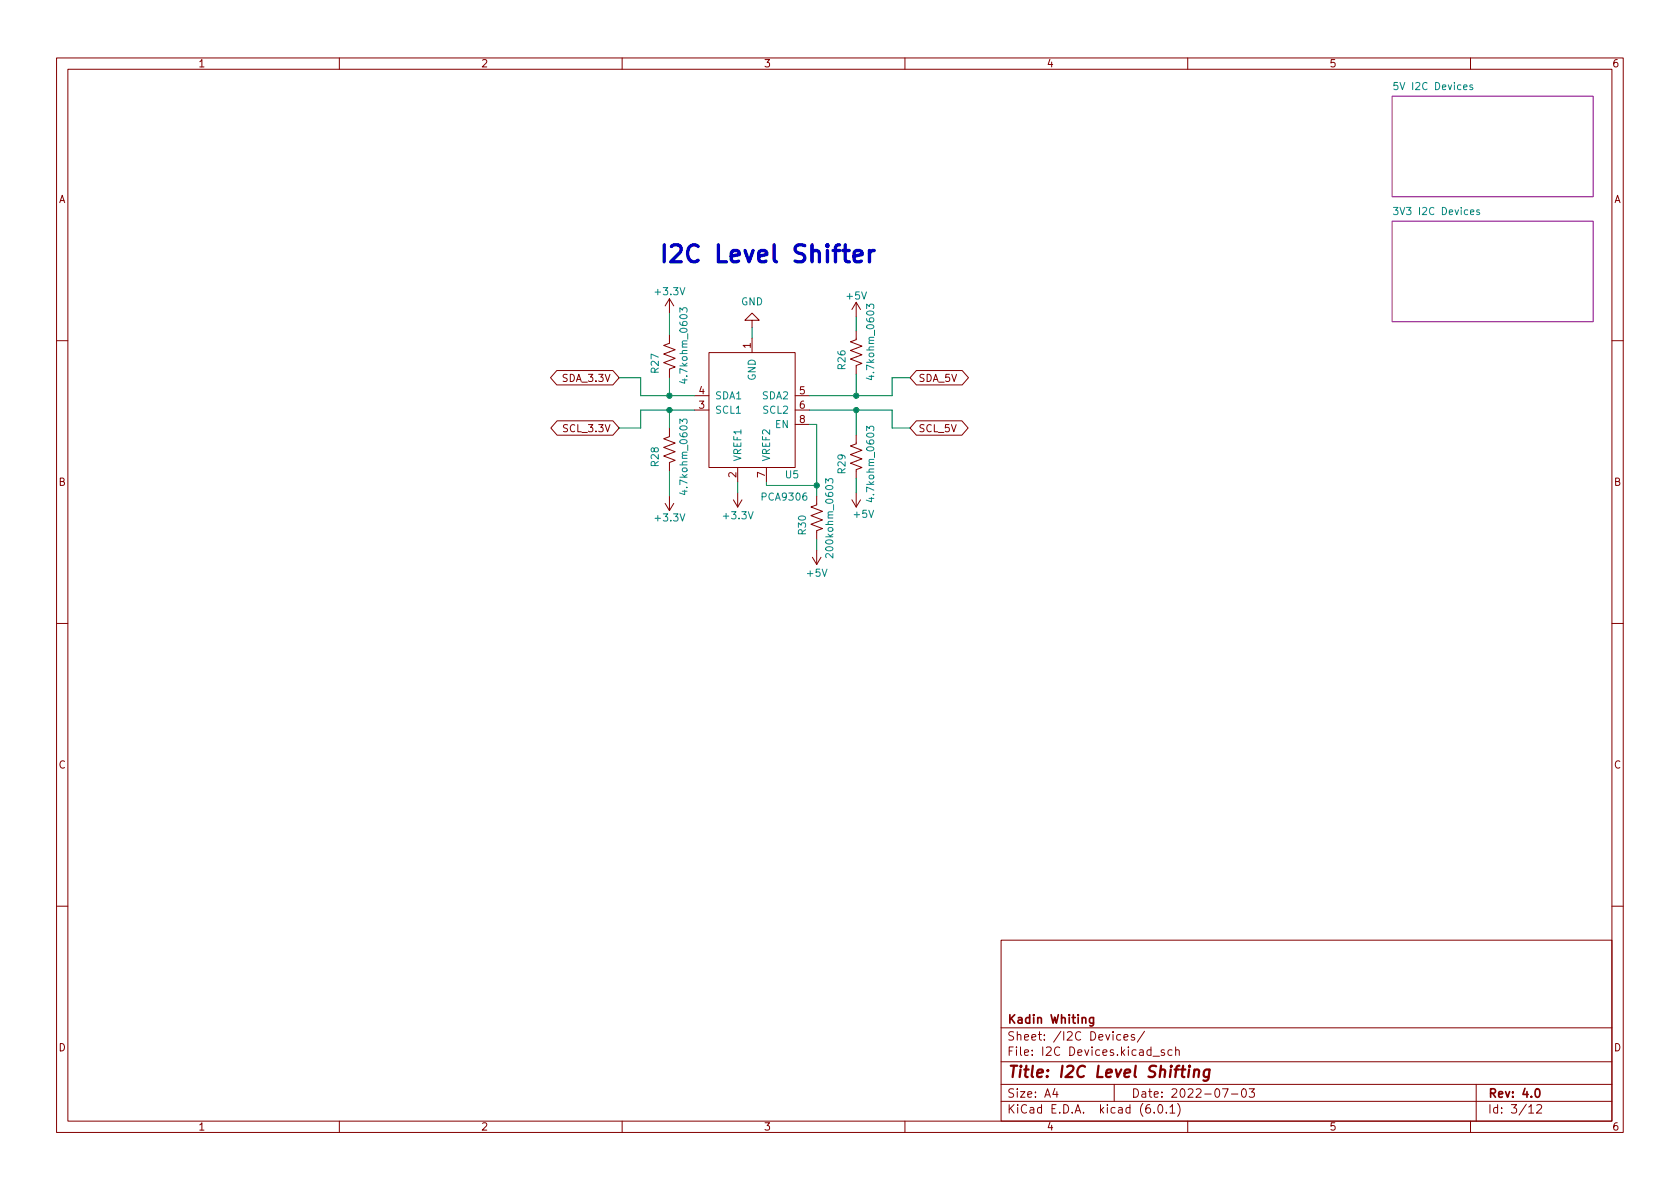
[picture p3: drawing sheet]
<svg xmlns="http://www.w3.org/2000/svg" width="297mm" height="210mm" viewBox="0 0 297 210" stroke-linecap="round" stroke-linejoin="round" font-family="sans-serif">
<g fill="none" stroke="#840000" stroke-width=".18">
<path d="M10 10.2h277v190.1h-277zM12 12.2h273v186.1h-273zM60 10.2v2M110 10.2v2M160 10.2v2M210 10.2v2M260 10.2v2M118.4 59.2v1.5l-1.1 .4 2.1 .7-2.1 .8 2.1 .8-2.1 .7 2.1 .8-1 .4v1.5M118.4 52.8l.7 1.3M118.4 52.8v2.6M118.4 52.8l-.8 1.3M133 56.6h-1.3l1.3-1.2 1.2 1.2h-1.2v1.3"/>
<path d="M133 59.8v2.6M151.4 58.5v1.6l-1 .3 2 .8-2 .8 2 .7-2 .8 2 .8-1 .3v1.6M151.4 53.5v2.5M151.4 53.5l.7 1.2M151.4 53.5l-.8 1.2M10 60.2h2M98.4 65.5h10l1.1 1.3-1.1 1.3h-10l-1.1-1.3zM98.5 74.4h9.9l1.1 1.3-1.1 1.3h-9.9l-1.1-1.3zM118.4 75.7v1.5l-1.1 .4 2.1 .8-2.1 .7 2.1 .8-2.1 .7 2.1 .8-1 .4v1.5M122.8 72.5h2.5M122.8 70h2.5M125.3 62.4h15.3v20.3h-15.3z"/>
<path d="M140.6 72.5h2.5M140.6 70h2.5M140.6 75.1h2.5M151.4 77v1.5l-1 .4 2 .7-2 .8 2 .7-2 .8 2 .8-1 .4v1.5M162 65.5h8.1l1.1 1.3-1.1 1.3h-8.1l-1.1-1.3zM162 74.4h8.1l1.1 1.3-1.1 1.3h-8.1l-1.1-1.3zM285 60.2h2M117.6 89l.8 1.3M118.4 87.8v2.5M119.1 89l-.7 1.3M129.7 88.4l.7 1.3M130.4 82.7v2.5"/>
<path d="M130.4 87.1v2.6M131.2 88.4l-.8 1.3M135.5 82.7v2.5M143.6 98.5l.8 1.3M144.4 87.8v1.5l-1 .4 2 .7-2 .8 2 .7-2 .8 2 .8-1 .3v1.6M144.4 97.3v2.5M145.2 98.5l-.8 1.3M150.6 88.4l.8 1.3M151.4 87.1v2.6M152.1 88.4l-.7 1.3M10 110.2h2M285 110.2h2"/>
<path d="M10 160.2h2M177 166.3h108v32h-108zM285 160.2h2M60 198.3v2M110 198.3v2M160 198.3v2M177 194.8h108M177 191.8h108M177 187.8h108M177 181.8h108M186.5 192.5l-.4 1h1M186.9 193v1"/>
<path d="M197 191.8v3M198.1 183l-.4-.1-.3 .3v.4l.2 .3h.5M198.7 183.4l.7-.1v-.3l-.5-.1-.2 .2 .1 .8h.6M200.6 183l-.4-.1-.2 .2 .1 .3 .5 .1v.4h-.6M202.4 182.4l-1.3 1.9M203.9 186.8h1.1M204.1 196.7v.1M204.9 195.4l.2-.1a.81 .81 0 0 1 .6 .7 .81 .81 0 0 1-.3 .8h-.2a.81 .81 0 0 1-.6-.6 .81 .81 0 0 1 .3-.8zM205.9 185.7l-.4-.1-.2 .2 .1 .3 .5 .1v.4h-.6M206.2 196.7v.1M206.9 195.8l.4-.5v1.5M206.9 196.8h.8"/>
<path d="M207.2 185.7l-.4-.1-.3 .3v.4l.1 .3h.6M207.9 185.8l.2-.2 .3 .1 .1 .9M207.9 185.1v1.5M208.2 195.1a1.72 1.72 0 0 1 0 2.3M210 198.3v2M216.1 192.5h1l-.6 1.5M217.7 193.5h1.2M219.7 192.6l.2-.1a.81 .81 0 0 1 .5 .7 .81 .81 0 0 1-.3 .8h-.1a.81 .81 0 0 1-.6-.6 .81 .81 0 0 1 .3-.8zM220.9 192.5h.9l-.5 .6 .4 .1v.7l-.2 .1h-.4l-.2-.1M260 198.3v2M261 191.8v6.5M270.3 195.8l.4-.5v1.5"/>
<path d="M270.3 196.8h.9M271.7 195.5l.6-.2 .2 .2 .1 .3-.9 1h.9"/>
</g>
<path d="M193.3 179.9v1.2l-.2 .3h-.4M193.3 180l-.4-.1-.3 .3v.4l.2 .3h.5M271.6 192.6l.2-.1a.82 .82 0 0 1 .6 .7 .82 .82 0 0 1-.3 .8h-.2a.81 .81 0 0 1-.6-.6 .81 .81 0 0 1 .3-.8z" fill="none" stroke="#840000" stroke-width=".3"/>
<path d="M210.3 189.1l-.2 1.4M210.3 188.5l-.1 .1 .1 .1 .1-.1-.1-.1v.2M211.2 189.3a.49 .49 0 0 1 .8 .1l-.1 1.1M211.2 189.1l-.2 1.4M213.9 189.2a.66 .66 0 0 0-1 .3l-.1 .6 .2 .3 .1 .1 .6-.1M213.9 189.1l-.2 1.6a.6 .6 0 0 1-.9 .3" fill="none" stroke="#840000" stroke-width=".4"/>
<g fill="#fff" stroke="#fff" stroke-width=".18">
<path d="M246.1 17h35.6v17.8h-35.6z"/>
<path d="M246.1 39.1h35.6v17.8h-35.6z"/>
</g>
<path d="M246.1 17h35.6v17.8h-35.6zM246.1 39.1h35.6v17.8h-35.6z" fill="none" stroke="#840084" stroke-width=".18"/>
<g fill="none" stroke="#008484" stroke-width=".18">
<path d="M247.1 14.6h-.6l-.1 .6 .2-.1h.5l.1 .2-.1 .4-.2 .2-.5-.2M260.4 15.1l-.3-.1-.2 .2v.2l.5 .1v.3h-.5M246.4 36.7h.8l-.5 .5 .4 .1v.5l-.2 .2-.5-.2M261.6 37.2l-.3-.1-.2 .2v.2l.5 .1v.3h-.5M120.2 55.2v-.8l.5 .4 .1-.3h.6l.1 .2-.1 .5M153.2 54.6v-.8l.5 .4 .1-.4h.6l.1 .2-.1 .6M120.2 74.9v-.8l.5 .4 .1-.3h.6l.1 .1-.1 .6M121.1 67v.8l-1-.3M153.2 76.2v-.8l.5 .4 .1-.4h.6l.1 .2-.1 .6M154.1 66.4v.7l-.9-.3M121.1 86.7v.8l-1-.3M146 85.4v-.8l.5 .5 .1-.4h.5l.2 .2-.2 .5"/>
<path d="M147.3 97.9v.8l-.9-.8-.4 .2 .1 .5M154.1 88v.7l-.9-.3"/>
</g>
<path d="M151 45.3l1.4-.3-.1-.6-.3-.1h-.6l-.2 .1-.2 .3v1.2l.2 .3 .2 .1h.6l.3-.1M153.7 44.3v2M154.6 44.3a.77 .77 0 0 0-.9 .6" fill="none" stroke="#0000c2" stroke-width=".6"/>
<g fill="none" stroke="#008400" stroke-width=".18">
<path d="M118.4 55.4v3.8M133 57.9v1.9M151.4 56v2.5M109.5 66.8h3.8v3.2h9.5M118.4 66.8v3.2M118.4 72.5v3.2M122.8 72.5h-9.5v3.2h-3.8M143.1 72.5h14.6v3.2h3.2M143.1 75.1h1.3v12.7M151.4 66.2v3.8M151.4 72.5v4.5M160.9 66.8h-3.2v3.2h-14.6"/>
<path d="M118.4 83.3v4.5M130.4 85.2v1.9M135.5 85.2v.6h8.9M144.4 95.4v1.9M151.4 84.6v2.5"/>
</g>
<g fill="#008400" stroke="#008400" stroke-width=".18">
<circle cx="151.4" cy="72.5" r=".46"/>
<circle cx="151.4" cy="70" r=".46"/>
<circle cx="118.4" cy="70" r=".46"/>
<circle cx="118.4" cy="72.5" r=".46"/>
<circle cx="144.4" cy="85.8" r=".46"/>
</g>
<text font-size="4.2" fill="#0000c2" x="116.3" y="46.4">I2C Level Shifter</text>
<text font-size="2.8" fill="#840000" x="178" y="190.6">Title: I2C Level Shifting</text>
<g font-size="2.1" fill="#840000">
<text x="178" y="184">Sheet: /I2C Devices/</text>
<text x="178" y="181">Kadin Whiting</text>
<text x="178" y="186.7">File: I2C Devices.kicad_sch</text>
<text x="178" y="196.9">KiCad E.D.A. kicad (6.0.1)</text>
<text x="178" y="194.1">Size: A4</text>
<text x="200" y="194.1">Date: 2022-07-03</text>
<text x="263" y="194.1">Rev: 4.0</text>
<text x="263" y="196.9">Id: 3/12</text>
</g>
<g font-size="1.8" fill="#840000">
<text x="35" y="11.9">1</text>
<text x="85" y="11.9">2</text>
<text x="135" y="11.9">3</text>
<text x="185" y="11.9">4</text>
<text x="235" y="11.9">5</text>
<text x="285" y="11.9">6</text>
<text x="10.3" y="35.9">A</text>
<text x="285.3" y="35.9">A</text>
<text x="132.7" y="61.6" transform="rotate(-90 132.7 61.6)">1</text>
<text x="99.7" y="67.5">SDA_3.3V</text>
<text x="123.6" y="69.7">4</text>
<text x="141.4" y="69.7">5</text>
<text x="162.3" y="67.5">SDA_5V</text>
<text x="99.9" y="76.4">SCL_3.3V</text>
<text x="123.6" y="72.3">3</text>
<text x="141.4" y="72.3">6</text>
<text x="141.4" y="74.8">8</text>
<text x="162.3" y="76.4">SCL_5V</text>
<text x="10.3" y="85.9">B</text>
<text x="130.2" y="84.4" transform="rotate(-90 130.2 84.4)">2</text>
<text x="135.3" y="84.4" transform="rotate(-90 135.3 84.4)">7</text>
<text x="285.3" y="85.9">B</text>
<text x="10.3" y="135.9">C</text>
<text x="285.3" y="135.9">C</text>
<text x="10.3" y="185.9">D</text>
<text x="285.3" y="185.9">D</text>
<text x="35" y="199.9">1</text>
<text x="85" y="199.9">2</text>
<text x="135" y="199.9">3</text>
<text x="185" y="199.9">4</text>
<text x="235" y="199.9">5</text>
<text x="285" y="199.9">6</text>
</g>
<g font-size="1.8" fill="#008484">
<text x="247.1" y="15.9">5V I2C Devices</text>
<text x="247.3" y="38">3V3 I2C Devices</text>
<text x="116" y="52.2">+3.3V</text>
<text x="131" y="54">GND</text>
<text x="149.8" y="53">+5V</text>
<text x="116.5" y="65.9" transform="rotate(-90 116.5 65.9)">R27</text>
<text x="149.5" y="65.3" transform="rotate(-90 149.5 65.3)">R26</text>
<text x="121.5" y="67.1" transform="rotate(-90 121.5 67.1)">4.7kohm_0603</text>
<text x="126.4" y="70.6">SDA1</text>
<text x="133.6" y="67.3" transform="rotate(-90 133.6 67.3)">GND</text>
<text x="134.9" y="70.6">SDA2</text>
<text x="154.6" y="66.5" transform="rotate(-90 154.6 66.5)">4.7kohm_0603</text>
<text x="126.4" y="73.1">SCL1</text>
<text x="135.1" y="73.1">SCL2</text>
<text x="137.1" y="75.7">EN</text>
<text x="116.5" y="82.4" transform="rotate(-90 116.5 82.4)">R28</text>
<text x="131.1" y="81.7" transform="rotate(-90 131.1 81.7)">VREF1</text>
<text x="136.1" y="81.7" transform="rotate(-90 136.1 81.7)">VREF2</text>
<text x="149.5" y="83.7" transform="rotate(-90 149.5 83.7)">R29</text>
<text x="121.5" y="86.8" transform="rotate(-90 121.5 86.8)">4.7kohm_0603</text>
<text x="134.8" y="88.5">PCA9306</text>
<text x="138.9" y="84.6">U5</text>
<text x="154.6" y="88.1" transform="rotate(-90 154.6 88.1)">4.7kohm_0603</text>
<text x="116" y="92.2">+3.3V</text>
<text x="128.1" y="91.8">+3.3V</text>
<text x="142.5" y="94.5" transform="rotate(-90 142.5 94.5)">R30</text>
<text x="151.1" y="91.6">+5V</text>
<text x="142.8" y="102">+5V</text>
<text x="147.3" y="97.9" transform="rotate(-90 147.3 97.9)">200kohm_0603</text>
</g>
</svg>
